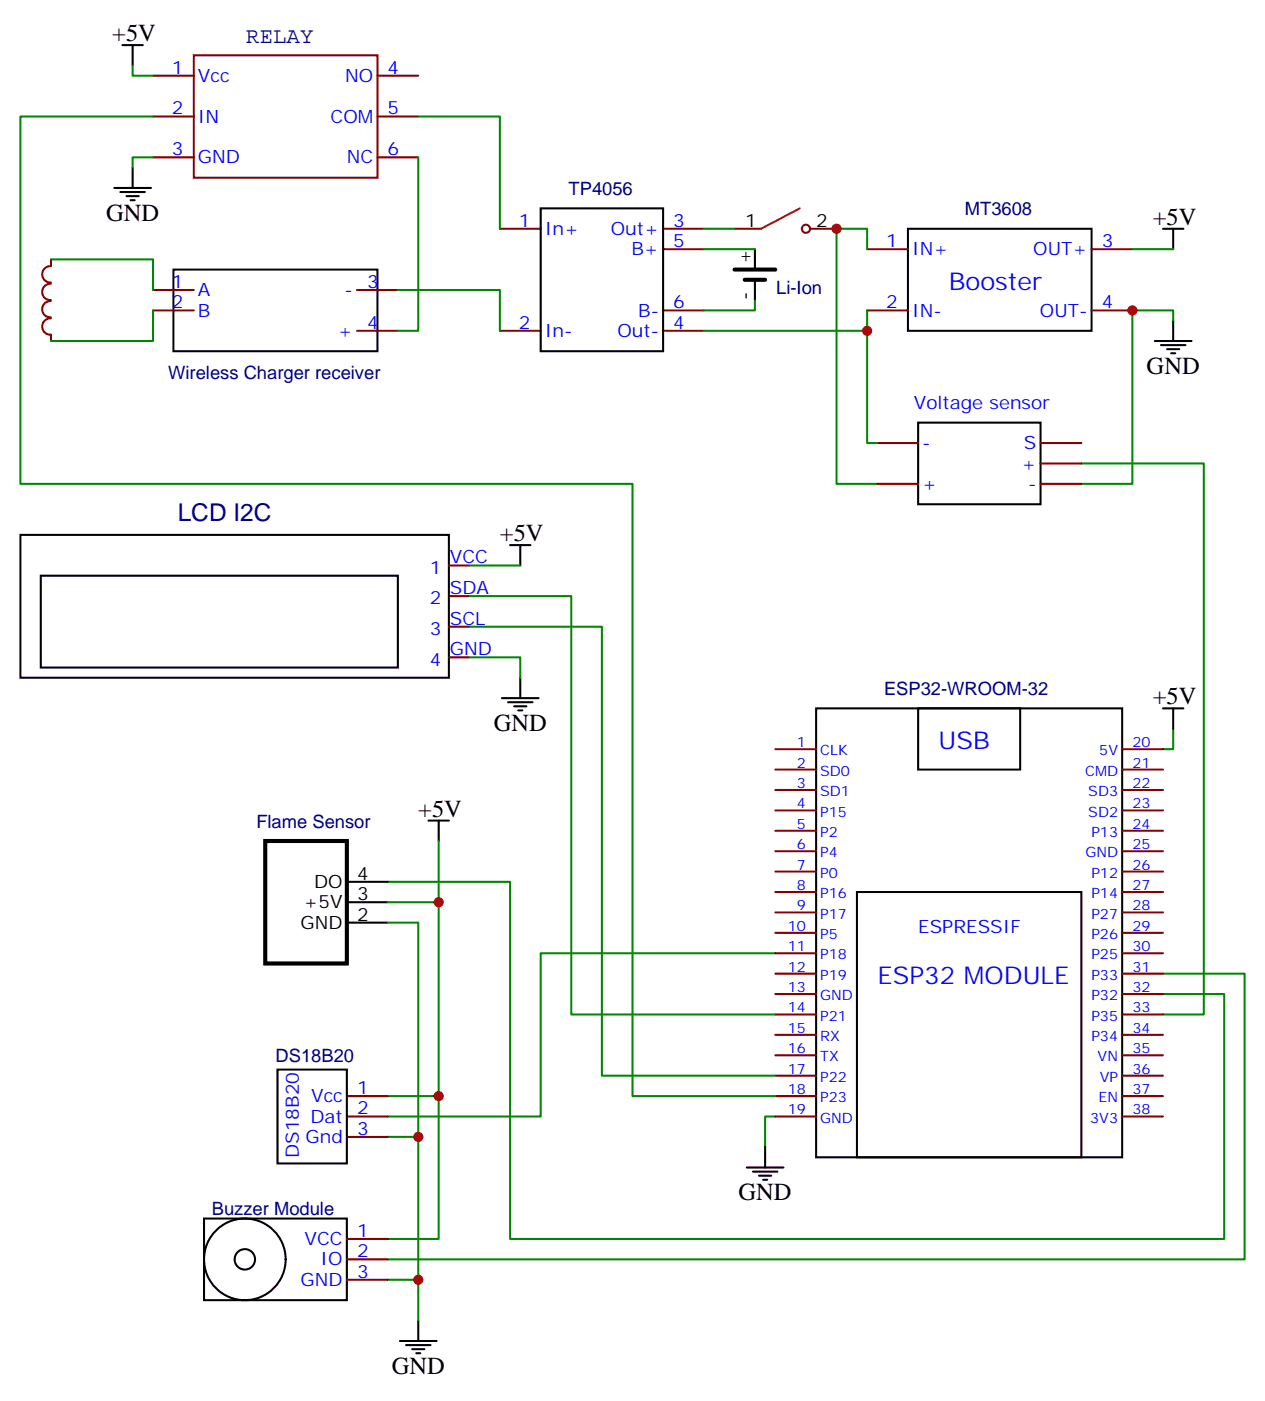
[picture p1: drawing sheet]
<svg xmlns="http://www.w3.org/2000/svg" width="219mm" height="242mm" viewBox="0 0 219 242" stroke-linecap="round" stroke-linejoin="round" font-family="sans-serif">
<g fill="none" stroke="#008700" stroke-width=".35">
<path d="M22.9 11.3v1.8h3.6M26.5 27.2h-3.6v1.8M26.5 20.1h-23v63.5h105.9v105.9h24.7M72.3 20.1h14.1v19.4M72.3 27.2v30h-3.5M121.7 39.5h5.3M8.8 44.8h17.7v5.3M26.5 53.7v5.2h-17.7M68.8 50.1h17.6v7.1M121.7 43.1h8.8M130.5 51.9v1.8h-8.8M149.9 53.7v3.5h-28.2"/>
<path d="M149.9 43.1v-3.6h-5.3v44.1h7.1M149.9 57.2v19.4h1.8M195.8 43.1h7M202.8 55.4v-1.7h-7v29.9h-8.8M81.1 97.8h8.9M187 80.1h21.1v95.3h-7M81.1 113.6h8.9v3.6M81.1 108.3h23v77.6h30M81.1 103h17.7v72.4h35.3M202.8 126v3.5h-1.7M67 152.4h21.2v61.8h123.5v-42.4h-10.6M67 159.5h5.3v68.8"/>
<path d="M75.8 156v33.5h-8.8M75.8 145.4v10.6h-8.8M134.1 164.8h-40.6v28.2h-26.5M201.1 168.3h14.1v49.4h-148.2M67 196.5h5.3M75.8 189.5v24.7h-8.8M134.1 193h-1.8v5.3M67 221.2h5.3"/>
</g>
<g fill="none" stroke="#000" stroke-width=".35">
<path d="M21.2 7.8h3.5M22.9 7.8v3.5M19.8 32.5h6.3M20.8 33.2h4.2M21.9 33.9h2.1M22.6 34.6h.7M22.9 29v3.5M93.5 36h21.2v24.7h-21.2zM157 39.5h31.7v17.7h-31.7zM201.1 39.5h3.5M202.8 39.5v3.6M30 46.6h35.3v14.1h-35.3z"/>
<path d="M130.5 43.1v3.5M130.5 48.4v3.5M199.7 58.9h6.3M200.7 59.7h4.3M202.8 55.4v3.5M158.7 73.1h21.2v14.1h-21.2zM201.8 60.4h2.1M202.5 61.1h.7M3.5 92.5h74.1v24.7h-74.1zM7.1 99.5h61.7v15.9h-61.7zM88.2 94.2h3.5M90 94.2v3.6"/>
<path d="M90 117.2v3.5M86.8 120.7h6.3M87.8 121.4h4.3M88.9 122.1h2.1M89.6 122.8h.7M141.1 122.4h52.9v77.7h-52.9zM158.7 122.4h17.7v10.6h-17.7zM201.1 122.4h3.5M202.8 122.4v3.6M60 159.5h7M60 156h7M60 152.4h7"/>
<path d="M74.1 141.9h3.5M75.8 141.9v3.5M148.2 154.2h38.8v45.9h-38.8zM48 184.9h12v16.2h-12zM132.3 198.3v3.5M35.3 210.6h24.7v14.2h-24.7zM129.1 201.8h6.4M130.2 202.5h4.2M131.2 203.2h2.1M131.9 203.9h.7M69.1 231.8h6.4M70.2 232.5h4.2"/>
<path d="M71.3 233.2h2.1M72 233.9h.7M72.3 228.3v3.5"/>
<circle cx="42.3" cy="217.7" r="7.1"/>
<circle cx="42.3" cy="217.7" r="1.76"/>
</g>
<g fill="none" stroke="#870000" stroke-width=".35">
<path d="M26.5 13.1h7M33.5 9.6h31.8v21.1h-31.8zM65.3 13.1h7M26.5 20.1h7M26.5 27.2h7M65.3 20.1h7M65.3 27.2h7M86.4 39.5h7.1M114.7 39.5h7M127 39.5h4.6M140.1 39.5h4.5M8.8 52a1.41 1.41 0 0 0-1.5 1.5 1.41 1.41 0 0 0 1.5 1.4"/>
<path d="M8.8 49.1a1.41 1.41 0 0 0-1.5 1.4 1.41 1.41 0 0 0 1.5 1.4M8.8 55a1.41 1.41 0 0 0-1.5 1.4 1.41 1.41 0 0 0 1.5 1.4M8.8 46a1.41 1.41 0 0 0-1.5 1.4 1.41 1.41 0 0 0 1.5 1.4M8.8 44.8v1.1M8.8 57.9v1M26.5 53.7h7M26.5 50.1h7M61.7 57.2h7.1M61.7 50.1h7.1M86.4 57.2h7.1M114.7 57.2h7M114.7 43.1h7"/>
<path d="M114.7 53.7h7M149.9 43.1h7.1M149.9 53.7h7.1M188.7 43.1h7.1M188.7 53.7h7.1M151.7 76.6h7M179.9 76.6h7.1M77.6 97.8h3.5M151.7 83.6h7M179.9 83.6h7.1M179.9 80.1h7.1M77.6 103h3.5"/>
<path d="M77.6 108.3h3.5M77.6 113.6h3.5M134.1 129.5h7M134.1 133h7M134.1 136.6h7M194 129.5h7.1M194 133h7.1M194 136.6h7.1M134.1 140.1h7M134.1 143.6h7M134.1 147.1h7M134.1 150.7h7"/>
<path d="M134.1 154.2h7M134.1 157.7h7M194 140.1h7.1M194 143.6h7.1M194 147.1h7.1M194 150.7h7.1M194 154.2h7.1M194 157.7h7.1M134.1 161.3h7M134.1 164.8h7M134.1 168.3h7M134.1 171.8h7"/>
<path d="M134.1 175.4h7M134.1 178.9h7M194 161.3h7.1M194 164.8h7.1M194 168.3h7.1M194 171.8h7.1M194 175.4h7.1M194 178.9h7.1M60 189.5h7M60 193h7M60 196.5h7M134.1 189.5h7"/>
<path d="M134.1 193h7M134.1 182.4h7M134.1 185.9h7M194 189.5h7.1M194 193h7.1M194 182.4h7.1M194 185.9h7.1M60 214.2h7M60 217.7h7M60 221.2h7"/>
<circle cx="139.3" cy="39.5" r=".71"/>
</g>
<path d="M127 46.6h7.1M128.8 48.4h3.5M45.9 145.4h14.1v21.1h-14.1z" fill="none" stroke="#000" stroke-width=".71"/>
<path d="M138.3 36l-6.7 3.5" fill="none" stroke="#930" stroke-width=".35"/>
<g fill="#c00">
<circle cx="72.3" cy="221.2" r=".88"/>
<circle cx="72.3" cy="196.5" r=".88"/>
<circle cx="75.8" cy="189.5" r=".88"/>
<circle cx="75.8" cy="156" r=".88"/>
<circle cx="149.9" cy="57.2" r=".88"/>
<circle cx="144.6" cy="39.5" r=".88"/>
<circle cx="195.8" cy="53.7" r=".88"/>
</g>
<g font-size="4.2">
<text x="19.4" y="7.1">+5V</text>
<text x="18.3" y="38.1">GND</text>
<text x="199.3" y="38.8">+5V</text>
<text x="198.3" y="64.6">GND</text>
<text x="86.4" y="93.5">+5V</text>
<text x="199.3" y="121.7">+5V</text>
<text x="85.4" y="126.3">GND</text>
<text x="72.3" y="141.1">+5V</text>
<text x="127.7" y="207.5">GND</text>
<text x="67.7" y="237.5">GND</text>
</g>
<g font-size="4.2" fill="#00f">
<text x="164" y="50.1">Booster</text>
<text x="162.3" y="129.5">USB</text>
<text x="151.7" y="170.1">ESP32 MODULE</text>
</g>
<text font-size="4.2" fill="#000080" x="30.7" y="90.1">LCD I2C</text>
<text font-size="3.9" fill="#000080" x="42.6" y="7.5">RELAY</text>
<g font-size="3.2" fill="#00f">
<text x="29.7" y="12.7">1</text>
<text x="34.2" y="14.1">Vcc</text>
<text x="59.7" y="14.1">NO</text>
<text x="67" y="12.7">4</text>
<text x="29.7" y="19.8">2</text>
<text x="34.2" y="21.2">IN</text>
<text x="57.2" y="21.2">COM</text>
<text x="67" y="19.8">5</text>
<text x="29.7" y="26.8">3</text>
<text x="34.2" y="28.3">GND</text>
<text x="60" y="28.3">NC</text>
<text x="67" y="26.8">6</text>
<text x="89.7" y="39.2">1</text>
<text x="94.2" y="40.6">In+</text>
<text x="105.6" y="40.6">Out+</text>
<text x="116.4" y="39.2">3</text>
<text x="109.2" y="44.1">B+</text>
<text x="116.4" y="42.7">5</text>
<text x="153.2" y="42.7">1</text>
<text x="157.7" y="44.1">IN+</text>
<text x="178.7" y="44.1">OUT+</text>
<text x="190.5" y="42.7">3</text>
<text x="29.7" y="49.8">1</text>
<text x="29.7" y="53.3">2</text>
<text x="34.2" y="51.2">A</text>
<text x="59.6" y="51.2">-</text>
<text x="63.5" y="49.8">3</text>
<text x="116.4" y="53.3">6</text>
<text x="153.2" y="53.3">2</text>
<text x="190.5" y="53.3">4</text>
<text x="34.2" y="54.7">B</text>
<text x="58.4" y="58.2">+</text>
<text x="63.5" y="56.8">4</text>
<text x="89.7" y="56.8">2</text>
<text x="94.2" y="58.2">In-</text>
<text x="106.8" y="58.2">Out-</text>
<text x="110.3" y="54.7">B-</text>
<text x="116.4" y="56.8">4</text>
<text x="157.7" y="54.7">IN-</text>
<text x="179.8" y="54.7">OUT-</text>
<text x="158" y="70.7">Voltage sensor</text>
<text x="159.5" y="77.6">-</text>
<text x="177" y="77.6">S</text>
<text x="176.6" y="81.2">+</text>
<text x="159.5" y="84.7">+</text>
<text x="177.8" y="84.7">-</text>
<text x="74.3" y="99.2">1</text>
<text x="77.8" y="97.4">VCC</text>
<text x="74.3" y="104.5">2</text>
<text x="77.8" y="102.7">SDA</text>
<text x="77.8" y="108">SCL</text>
<text x="74.3" y="109.7">3</text>
<text x="77.8" y="113.3">GND</text>
<text x="74.3" y="115">4</text>
<text x="158.7" y="161.3">ESPRESSIF</text>
<text x="53.8" y="190.5">Vcc</text>
<text x="61.7" y="189.1">1</text>
<text x="52.8" y="197.6">Gnd</text>
<text x="53.7" y="194.1">Dat</text>
<text x="61.7" y="192.7">2</text>
<text x="61.7" y="196.2">3</text>
<text x="51.7" y="200.2" transform="rotate(-90 51.7 200.2)">DS18B20</text>
<text x="52.7" y="215.2">VCC</text>
<text x="61.7" y="213.8">1</text>
<text x="55.4" y="218.8">IO</text>
<text x="61.7" y="217.3">2</text>
<text x="61.7" y="220.9">3</text>
<text x="52" y="222.3">GND</text>
</g>
<g font-size="3.2" fill="#000080">
<text x="98.3" y="33.6">TP4056</text>
<text x="166.8" y="37.2">MT3608</text>
<text x="134.2" y="50.8">Li-Ion</text>
<text x="29.1" y="65.5">Wireless Charger receiver</text>
<text x="152.8" y="120.1">ESP32-WROOM-32</text>
<text x="44.3" y="143.1">Flame Sensor</text>
<text x="47.6" y="183.5">DS18B20</text>
<text x="36.6" y="210">Buzzer Module</text>
</g>
<g font-size="3.2">
<text x="128.9" y="39.2">1</text>
<text x="141.1" y="39.2">2</text>
<text x="129.8" y="45.7" transform="rotate(-90 129.8 45.7)">+</text>
<text x="129.8" y="51.9" transform="rotate(-90 129.8 51.9)">-</text>
<text x="54.3" y="153.5">DO</text>
<text x="61.7" y="155.6">3</text>
<text x="61.7" y="152.1">4</text>
<text x="52" y="160.5">GND</text>
<text x="52.5" y="157">+5V</text>
<text x="61.7" y="159.1">2</text>
</g>
<g font-size="2.5" fill="#00f">
<text x="137.8" y="129.2">1</text>
<text x="141.8" y="130.6">CLK</text>
<text x="190.1" y="130.6">5V</text>
<text x="195.8" y="129.2">20</text>
<text x="137.8" y="132.7">2</text>
<text x="137.8" y="136.2">3</text>
<text x="141.8" y="134.1">SD0</text>
<text x="141.8" y="137.6">SD1</text>
<text x="187.6" y="134.1">CMD</text>
<text x="188.2" y="137.6">SD3</text>
<text x="195.8" y="132.7">21</text>
<text x="195.8" y="136.2">22</text>
<text x="137.8" y="139.7">4</text>
<text x="137.8" y="143.3">5</text>
<text x="141.8" y="141.1">P15</text>
<text x="188.2" y="141.1">SD2</text>
<text x="195.8" y="139.7">23</text>
<text x="195.8" y="143.3">24</text>
<text x="137.8" y="146.8">6</text>
<text x="141.8" y="144.7">P2</text>
<text x="141.8" y="148.2">P4</text>
<text x="187.7" y="148.2">GND</text>
<text x="188.7" y="144.7">P13</text>
<text x="195.8" y="146.8">25</text>
<text x="137.8" y="150.3">7</text>
<text x="137.8" y="153.8">8</text>
<text x="141.8" y="151.7">P0</text>
<text x="141.8" y="155.3">P16</text>
<text x="188.7" y="151.7">P12</text>
<text x="188.7" y="155.3">P14</text>
<text x="195.8" y="150.3">26</text>
<text x="195.8" y="153.8">27</text>
<text x="136.2" y="160.9">10</text>
<text x="137.8" y="157.4">9</text>
<text x="141.8" y="158.8">P17</text>
<text x="188.7" y="158.8">P27</text>
<text x="195.8" y="157.4">28</text>
<text x="195.8" y="160.9">29</text>
<text x="136.2" y="164.4">11</text>
<text x="136.2" y="168">12</text>
<text x="141.8" y="162.3">P5</text>
<text x="141.8" y="165.8">P18</text>
<text x="188.7" y="162.3">P26</text>
<text x="188.7" y="165.8">P25</text>
<text x="195.8" y="164.4">30</text>
<text x="195.8" y="168">31</text>
<text x="136.2" y="171.5">13</text>
<text x="141.8" y="169.4">P19</text>
<text x="141.8" y="172.9">GND</text>
<text x="188.7" y="169.4">P33</text>
<text x="188.7" y="172.9">P32</text>
<text x="195.8" y="171.5">32</text>
<text x="136.2" y="175">14</text>
<text x="136.2" y="178.5">15</text>
<text x="141.8" y="176.4">P21</text>
<text x="141.8" y="180">RX</text>
<text x="188.7" y="176.4">P35</text>
<text x="188.7" y="180">P34</text>
<text x="195.8" y="175">33</text>
<text x="195.8" y="178.5">34</text>
<text x="136.2" y="182.1">16</text>
<text x="136.2" y="185.6">17</text>
<text x="141.8" y="183.5">TX</text>
<text x="189.8" y="183.5">VN</text>
<text x="195.8" y="182.1">35</text>
<text x="195.8" y="185.6">36</text>
<text x="136.2" y="189.1">18</text>
<text x="141.8" y="187">P22</text>
<text x="141.8" y="190.5">P23</text>
<text x="189.9" y="190.5">EN</text>
<text x="190.1" y="187">VP</text>
<text x="195.8" y="189.1">37</text>
<text x="136.2" y="192.7">19</text>
<text x="141.8" y="194.1">GND</text>
<text x="188.5" y="194.1">3V3</text>
<text x="195.8" y="192.7">38</text>
</g>
</svg>
